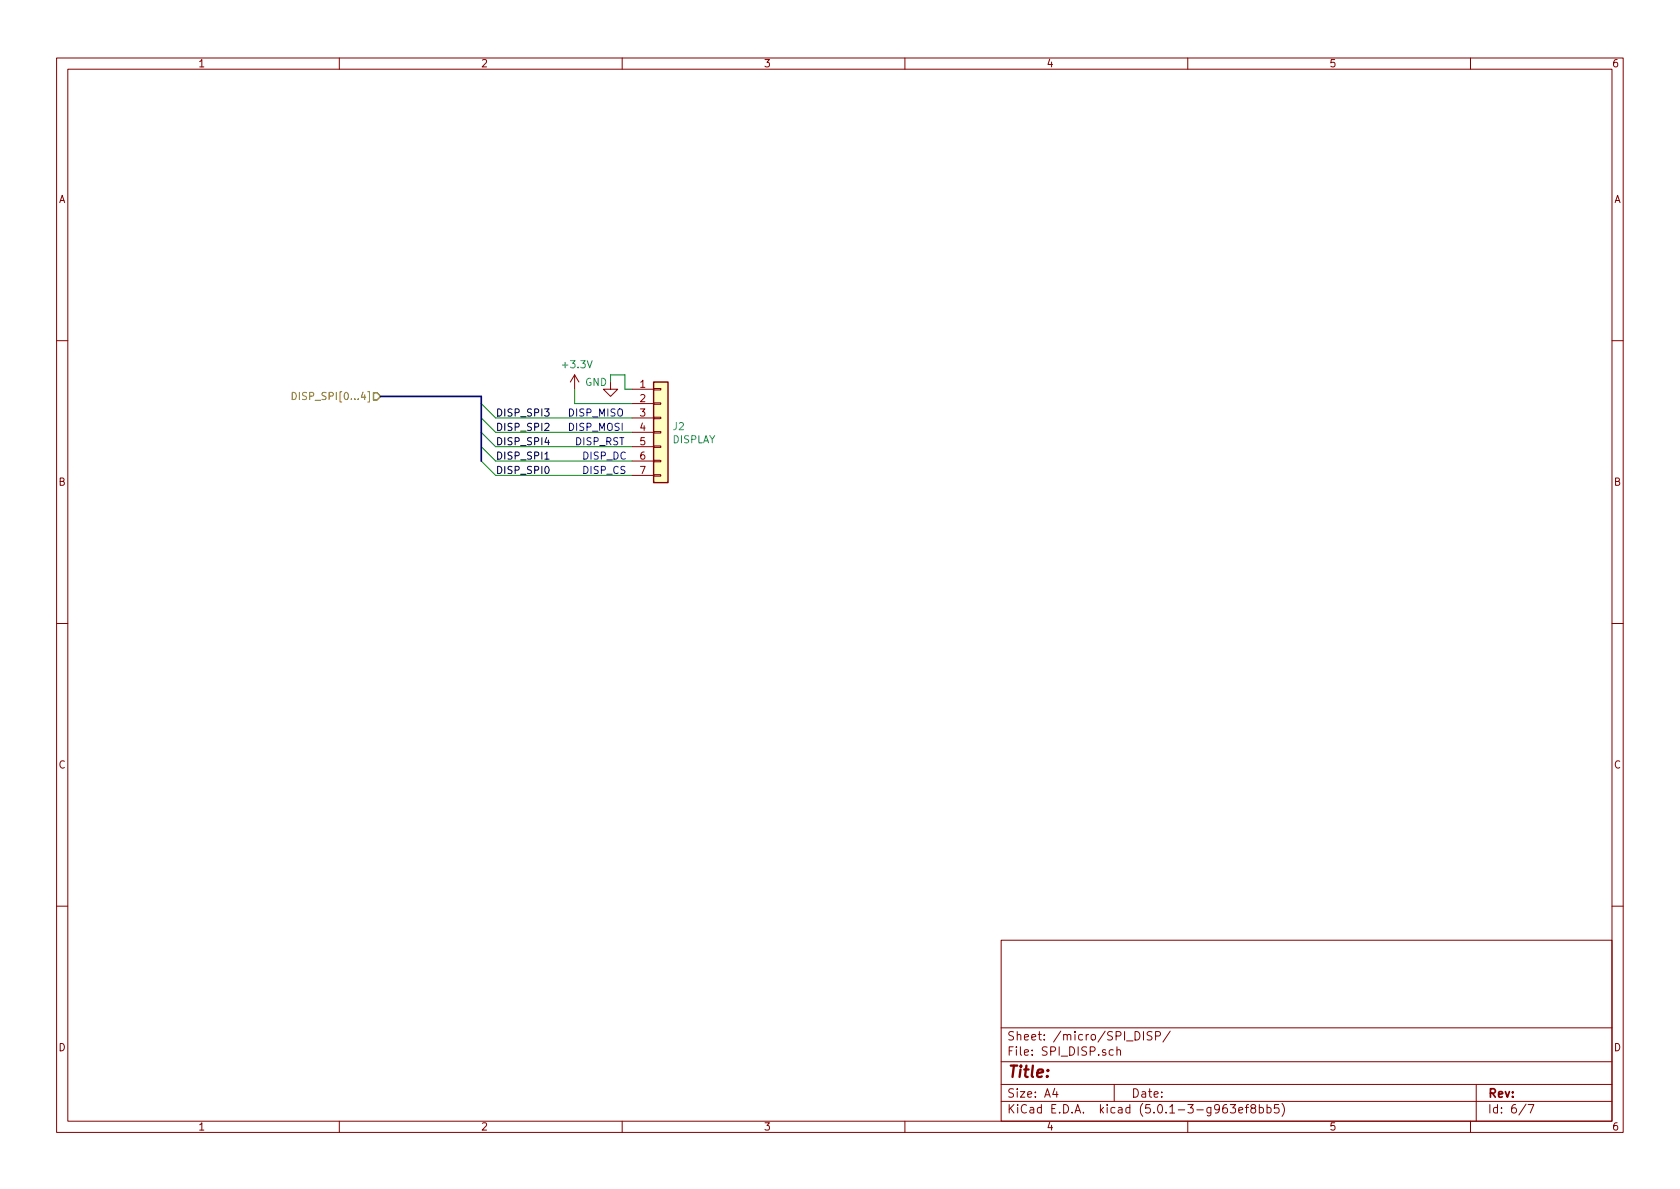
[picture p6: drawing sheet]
<svg xmlns="http://www.w3.org/2000/svg" width="297mm" height="210mm" viewBox="0 0 297 210" stroke-linecap="round" stroke-linejoin="round" font-family="sans-serif">
<g fill="none" stroke="#840000" stroke-width=".18">
<path d="M10 10.3h277v189.9h-277zM12 12.2h273v186.1h-273zM60 10.3v1.9M110 10.3v1.9M160 10.3v1.9M210 10.3v1.9M260 10.3v1.9M10 60.2h2M101.6 66.3l-.8 1.3M101.6 66.3v2.5M101.6 66.3l.8 1.3M107.9 67.6v1.2h1.3l-1.3 1.3-1.2-1.3h1.2"/>
<path d="M111.8 68.8h3.8M111.8 71.4h3.8M111.8 73.9h3.8M111.8 76.4h3.8M111.8 79h3.8M115.6 78.9h1.2v.2h-1.2zM115.6 76.3h1.2v.3h-1.2zM115.6 73.8h1.2v.2h-1.2zM115.6 71.2h1.2v.3h-1.2zM115.6 68.7h1.2v.3h-1.2zM285 60.2h2M111.8 81.5h3.8"/>
<path d="M111.8 84.1h3.8M115.6 83.9h1.2v.3h-1.2zM115.6 81.4h1.2v.3h-1.2zM10 110.3h2M285 110.3h2M10 160.2h2M177 166.3h108v32h-108zM285 160.2h2M60 198.3v1.9M110 198.3v1.9M160 198.3v1.9M177 194.8h108"/>
<path d="M177 191.8h108M177 187.8h108M177 181.8h108M186.5 192.5l-.4 1h1M186.8 193v1M196.8 185.7l-.4-.1-.3 .3 .1 .6 .2 .1 .4-.1M197 191.8v3M197.5 185.7l.2-.1 .3 .1 .1 .9M197.5 185.1v1.5M202.2 182.4v1.5M203.7 182.5l-.6-.1-.3 .3 .1 .3 .7 .3 .1 .2-.1 .3a.62 .62 0 0 1-.8 0M204.3 183.2l.8-.1 .1-.2-.1-.4-.8-.1v1.5"/>
<path d="M206.9 182.3l-1.3 2M210 198.3v1.9M217.5 195.3h1l-.5 .6 .4 .1v.7l-.2 .1-.7-.1M219 196.3l.7-.1v-.3l-.4-.1-.3 .2 .1 .7h.6M220.2 195.8h.6M220.8 195.3l-.4 .1v.1v1.3M221.5 196l-.3-.3v-.2a.48 .48 0 0 1 .7-.1l.1 .2-.1 .3-.6 .1a.48 .48 0 0 0-.1 .7l.3 .1 .4-.1 .1-.4-.3-.3M222.7 195.9l.4-.1 .3 .3-.1 .6-.2 .1-.4-.1M222.7 195.3v1.5M224 195.9l.5-.1 .2 .3v.6l-.2 .1-.5-.1M224 195.3v1.5M226.1 195.3h-.7l-.1 .7 .2-.1 .5 .1 .2 .2-.1 .5-.2 .1-.6-.1"/>
<path d="M226.7 195.1a1.71 1.71 0 0 1 0 2.3M260 198.3v1.9M261 191.8v6.5M269.8 195.2l-1.2 2M270.2 195.3h1l-.6 1.5"/>
</g>
<path d="M115.6 67.6h2.5v17.7h-2.5z" fill="#ffffc2" stroke="#ffffc2" stroke-width=".18"/>
<path d="M115.6 67.6h2.5v17.7h-2.5z" fill="none" stroke="#840000" stroke-width=".25"/>
<path d="M51.7 69.4a.64 .64 0 0 1 .7 .6 .64 .64 0 0 1-.7 .7z" fill="none" stroke="#848400" stroke-width=".18"/>
<path d="M66 69.5h.7l.6 .6-.6 .6h-.7z" fill="none" stroke="#848400" stroke-width=".25"/>
<path d="M85.1 71.4l2.5 2.5h24.2M85.1 73.9l2.5 2.5h24.2M85.1 76.4l2.5 2.6h24.2M85.1 79l2.5 2.5h24.2M101.6 68.8v2.6h10.2M107.9 67.6v-1.3h2.6v2.5h1.3M85.1 81.5l2.5 2.6h24.2" fill="none" stroke="#008400" stroke-width=".18"/>
<path d="M67.3 70.1h17.8v11.4" fill="none" stroke="#000084" stroke-width=".3"/>
<path d="M96.3 81.2h.8" fill="none" stroke="#000" stroke-width=".18"/>
<text font-size="2.8" fill="#840000" x="178" y="190.5">Title:</text>
<g font-size="2.1" fill="#840000">
<text x="178" y="184">Sheet: /micro/SPI_DISP/</text>
<text x="178" y="186.7">File: SPI_DISP.sch</text>
<text x="178" y="196.9">KiCad E.D.A. kicad (5.0.1-3-g963ef8bb5)</text>
<text x="178" y="194.1">Size: A4</text>
<text x="200" y="194.1">Date:</text>
<text x="263" y="194.1">Rev:</text>
<text x="263" y="196.9">Id: 6/7</text>
</g>
<g font-size="1.8" fill="#840000">
<text x="35" y="11.9">1</text>
<text x="85" y="11.9">2</text>
<text x="135" y="11.9">3</text>
<text x="185" y="11.9">4</text>
<text x="235" y="11.9">5</text>
<text x="285" y="11.9">6</text>
<text x="10.4" y="35.9">A</text>
<text x="285.4" y="35.9">A</text>
<text x="113.2" y="68.6">1</text>
<text x="113.2" y="71.1">2</text>
<text x="113.2" y="73.7">3</text>
<text x="113.2" y="76.2">4</text>
<text x="113.2" y="78.7">5</text>
<text x="113.2" y="81.3">6</text>
<text x="113.2" y="83.8">7</text>
<text x="10.4" y="85.9">B</text>
<text x="285.4" y="85.9">B</text>
<text x="10.4" y="135.9">C</text>
<text x="285.4" y="135.9">C</text>
<text x="10.4" y="185.9">D</text>
<text x="285.4" y="185.9">D</text>
<text x="35" y="199.9">1</text>
<text x="85" y="199.9">2</text>
<text x="135" y="199.9">3</text>
<text x="185" y="199.9">4</text>
<text x="235" y="199.9">5</text>
<text x="285" y="199.9">6</text>
</g>
<g font-size="1.8" fill="#008484">
<text x="99.6" y="65.1">+3.3V</text>
<text x="103.5" y="68.2">GND</text>
<text x="119" y="76.1">J2</text>
<text x="118.9" y="78.4">DISPLAY</text>
</g>
<text font-size="1.8" fill="#848400" x="53.2" y="70.7">DISP_SPI[0...4]</text>
<g font-size="1.8">
<text x="87.6" y="76.2">DISP_SPI2</text>
<text x="87.6" y="73.7">DISP_SPI3</text>
<text x="87.6" y="83.8">DISP_SPI0</text>
<text x="87.6" y="81.3">DISP_SPI1</text>
<text x="87.6" y="78.7">DISP_SPI4</text>
</g>
<g font-size="1.8" fill="#0000c2">
<text x="100.3" y="76.2">DISP_MOSI</text>
<text x="100.3" y="73.7">DISP_MISO</text>
<text x="101.6" y="78.7">DISP_RST</text>
<text x="102.9" y="81.3">DISP_DC</text>
<text x="102.9" y="83.8">DISP_CS</text>
</g>
</svg>
